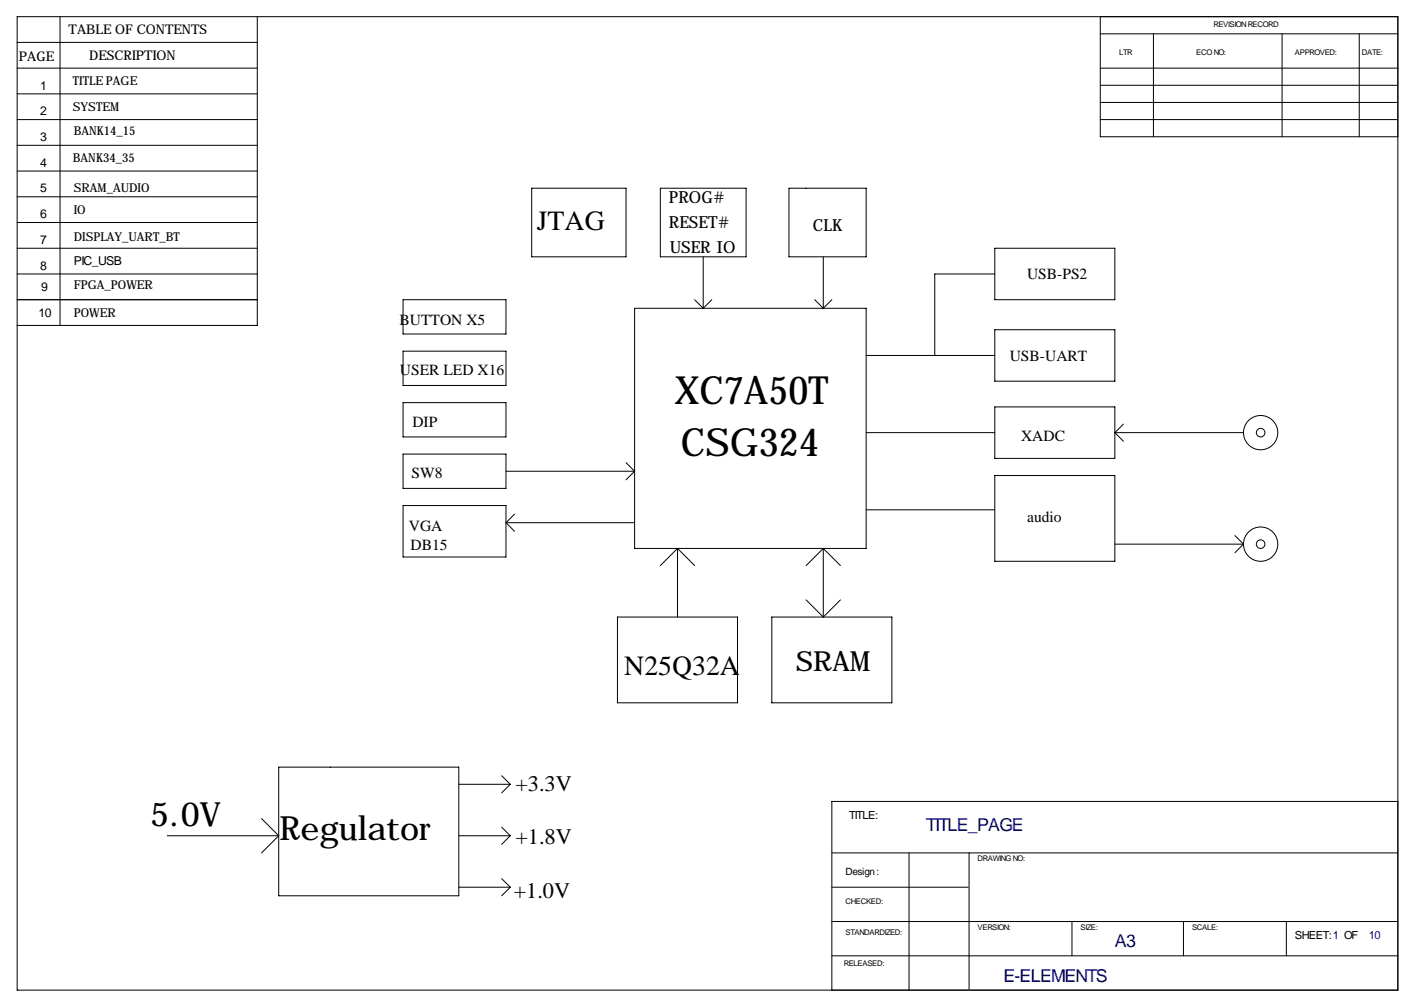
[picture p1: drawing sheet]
<svg xmlns="http://www.w3.org/2000/svg" width="419mm" height="297mm" viewBox="0 0 419 297" stroke-linecap="round" stroke-linejoin="round" font-family="sans-serif">
<g fill="none" stroke="#000" stroke-width=".3">
<path d="M5.1 12.6h71.1M5.1 4.9h408.9v288.3h-408.9zM17.8 4.9v91.5M76.2 4.9v91.5h-71.1M325.9 4.9v35.6h88.1M325.9 10h88.1M341.6 10v30.5M379.7 10v30.5M402.6 10v30.5M5.1 35.4h71.1M5.1 27.8h71.1M5.1 20.2h71.1"/>
<path d="M325.9 35.4h88.1M325.9 20.2h88.1M325.9 30.3h88.1M325.9 25.3h88.1M5.1 58.3h71.1M5.1 50.7h71.1M5.1 43h71.1M157.5 55.7h27.9v20.4h-27.9zM195.6 55.7h25.4v20.4h-25.4zM233.7 55.7h22.8v20.4h-22.8zM5.1 73.5h71.1M5.1 65.9h71.1"/>
<path d="M208.3 76.1v15.2M243.8 76.1v15.2M294.6 73.5h35.6v15.3h-35.6zM5.1 88.8h71.1M5.1 81.1h71.1M119.4 88.8h30.5v10.1h-30.5zM188 91.3h68.5v71.1h-68.5zM205.7 88.8l2.6 2.5M210.8 88.8l-2.5 2.5M241.3 88.8l2.5 2.5M246.4 88.8l-2.6 2.5M294.6 97.6h35.6v15.3h-35.6z"/>
<path d="M294.6 81.1h-17.7v24.2M119.4 104h30.5v10.2h-30.5zM119.4 119.2h30.5v10.2h-30.5zM256.5 105.3h38.1M119.4 134.5h30.5v10.1h-30.5zM149.9 139.6h38.1M185.4 137l2.6 2.6M188 139.6l-2.6 2.5M256.5 128.1h38.1M294.6 120.5h35.6v15.2h-35.6zM330.2 128.1h38.1M330.2 128.1l2.5 2.6"/>
<path d="M332.7 125.6l-2.5 2.5M119.4 149.7h30.5v15.3h-30.5zM149.9 154.8h38.1M149.9 154.8l2.5 2.5M152.4 152.3l-2.5 2.5M256.5 151h38.1M294.6 140.8h35.6v25.4h-35.6zM365.8 158.6l2.5 2.5M200.7 162.4v20.3M200.7 162.4l-5.1 5.1M200.7 162.4l5 5.1M238.8 177.7l5 5"/>
<path d="M243.8 162.4v20.3M243.8 162.4l-5 5.1M243.8 162.4l5.1 5.1M248.9 177.7l-5.1 5M330.2 161.1h38.1M368.3 161.1l-2.5 2.6M182.9 182.7h35.5v25.4h-35.5zM228.6 182.7h35.6v25.4h-35.6zM82.5 227.2h53.4v38.1h-53.4zM135.9 232.3h15.2M148.6 229.7l2.5 2.6M151.1 232.3l-2.5 2.5"/>
<path d="M414 237.3h-167.6v55.9M49.5 247.5h33M77.5 242.4l5 5.1M82.5 247.5l-5 5.1M135.9 247.5h15.2M148.6 245l2.5 2.5M151.1 247.5l-2.5 2.5M246.4 252.6h167.6M269.2 252.6v40.6M287 252.6v40.4M135.9 262.7h15.2M148.6 260.2l2.5 2.5"/>
<path d="M151.1 262.7l-2.5 2.6M246.4 262.7h40.4M246.4 272.9h167.6M317.5 272.9v10.2M350.5 272.9v10.2M381 272.9v10.2M246.4 283.1h167.6"/>
<circle cx="373.4" cy="128.1" r="5.1"/>
<circle cx="373.4" cy="128.1" r="1.27"/>
<circle cx="373.4" cy="161.1" r="5.1"/>
<circle cx="373.4" cy="161.1" r="1.27"/>
</g>
<g font-size="11.5">
<text x="199.9" y="119.7">XC7A50T</text>
<text x="201.7" y="135">CSG324</text>
</g>
<g font-size="9.9">
<text x="44.4" y="244.7">5.0V</text>
<text x="82.8" y="248.8">Regulator</text>
</g>
<g font-size="8.2">
<text x="159" y="68.2">JTAG</text>
<text x="184.9" y="200">N25Q32A</text>
<text x="235.7" y="198.7">SRAM</text>
</g>
<g font-size="6.6">
<text x="152.7" y="234.3">+3.3V</text>
<text x="152.7" y="250">+1.8V</text>
<text x="152.1" y="265.8">+1.0V</text>
</g>
<g font-size="5.3" fill="#000080">
<text x="274.3" y="246.2">TITLE_PAGE</text>
<text x="330.2" y="280.5">A3</text>
<text x="297.2" y="290.7">E-ELEMENTS</text>
</g>
<g font-size="4.9">
<text x="198.1" y="60.1">PROG#</text>
<text x="198.1" y="67.4">RESET#</text>
<text x="240.8" y="68.4">CLK</text>
<text x="198.4" y="74.8">USER IO</text>
</g>
<g font-size="4.6">
<text x="304.2" y="82.7">USB-PS2</text>
<text x="118.3" y="96.4">BUTTON X5</text>
<text x="299.1" y="106.8">USB-UART</text>
<text x="118.4" y="111.1">USER LED X16</text>
<text x="122.1" y="126.4">DIP</text>
<text x="302.4" y="130.7">XADC</text>
<text x="121.9" y="141.6">SW8</text>
<text x="304.2" y="154.5">audio</text>
<text x="121.1" y="157.3">VGA</text>
<text x="121.6" y="162.9">DB15</text>
</g>
<g font-size="4">
<text x="20.3" y="10">TABLE OF CONTENTS</text>
<text x="26.4" y="17.6">DESCRIPTION</text>
<text x="5.6" y="18.1">PAGE</text>
</g>
<g font-size="3.6">
<text x="11.9" y="26.5">1</text>
<text x="21.6" y="25.3">TITLE PAGE</text>
<text x="11.9" y="34.1">2</text>
<text x="21.6" y="32.9">SYSTEM</text>
<text x="11.9" y="41.8">3</text>
<text x="21.8" y="40">BANK14_15</text>
<text x="11.9" y="49.4">4</text>
<text x="21.6" y="48.1">BANK34_35</text>
<text x="11.9" y="57">5</text>
<text x="21.8" y="56.8">SRAM_AUDIO</text>
<text x="11.9" y="64.6">6</text>
<text x="21.8" y="63.4">IO</text>
<text x="21.8" y="71.5">DISPLAY_UART_BT</text>
<text x="11.9" y="72.2">7</text>
<text x="11.9" y="79.9">8</text>
<text x="21.8" y="78.6">PIC_USB</text>
<text x="12.2" y="86.2">9</text>
<text x="21.8" y="85.7">FPGA_POWER</text>
<text x="11.4" y="93.8">10</text>
<text x="21.8" y="93.8">POWER</text>
</g>
<g font-size="3.3">
<text x="251.5" y="242.4">TITLE:</text>
<text x="383.5" y="278">SHEET:1 OF</text>
</g>
<text font-size="3.3" fill="#000080" x="405.4" y="278">10</text>
<text font-size="3" x="250.4" y="259.2">Design :</text>
<g font-size="2.3">
<text x="359.4" y="8">REVISION RECORD</text>
<text x="331.5" y="16.4">LTR</text>
<text x="354.3" y="16.4">ECO NO:</text>
<text x="383.5" y="16.4">APPROVED:</text>
<text x="403.4" y="16.4">DATE:</text>
<text x="289.6" y="255.1">DRAWING NO:</text>
<text x="250.4" y="267.8">CHECKED:</text>
<text x="289.6" y="275.4">VERSION:</text>
<text x="320" y="275.4">SIZE:</text>
<text x="353.1" y="275.4">SCALE:</text>
<text x="250.4" y="277">STANDARDIZED:</text>
<text x="249.9" y="286.1">RELEASED:</text>
</g>
</svg>
